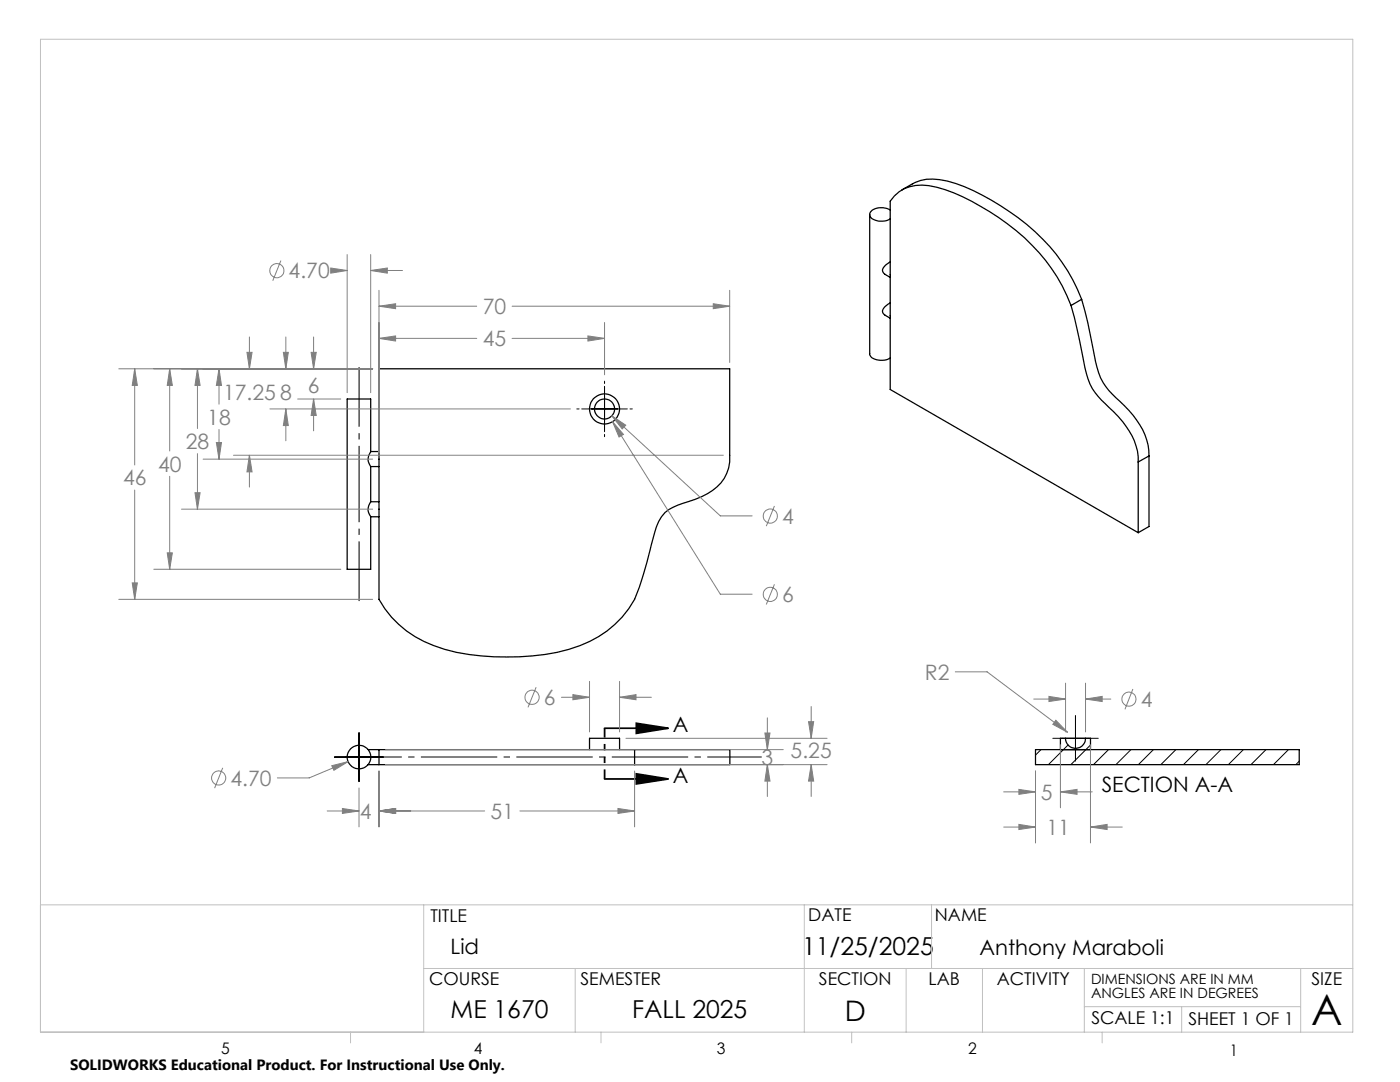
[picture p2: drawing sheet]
<svg xmlns="http://www.w3.org/2000/svg" width="279mm" height="216mm" viewBox="0 0 279 216" stroke-linecap="round" stroke-linejoin="round" font-family="sans-serif">
<g fill="none" stroke="#000" stroke-width=".25">
<path d="M180 37.9a10.2 10.2 0 0 1 6.1-2.2 23.3 23.3 0 0 1 9.9 3.2 43.2 43.2 0 0 1 17.1 15.1l1 1.8 1.8 3.9M173.6 42.8v27.8a2.16 2.16 0 0 0 2.5 1.3l.8-.1 .8-.4M177.7 52.3l-.5 .3a1.79 1.79 0 0 0-1 1.6l.4 .6 1.1 .6M177.7 41.9a3.3 3.3 0 0 0-4 .4 1.11 1.11 0 0 0 .9 1.6 3.6 3.6 0 0 0 3.1-.2M215.9 59.7l1.2 4.7a73.6 73.6 0 0 0 2.5 11 14 14 0 0 0 3.8 4.6 16 16 0 0 1 5.9 9.9v1.1M215.9 59.7l-2.2 1.3M75.6 73.6h70v17.2a7.9 7.9 0 0 1-4.4 7.7 29.5 29.5 0 0 1-5.9 2.3 6.7 6.7 0 0 0-4.7 5.5l-.9 3.5a69 69 0 0 1-3.1 9.8 20.9 20.9 0 0 1-13.1 10 51.3 51.3 0 0 1-24.7 0 20.9 20.9 0 0 1-13.2-10zM177.7 60.4l-.5 .3a1.79 1.79 0 0 0-1 1.7l.4 .5 1.1 .6M213.7 61a37.7 37.7 0 0 0-16.2-18.8 35.3 35.3 0 0 0-12.2-5.2 7.6 7.6 0 0 0-7.6 3.1v37.6l49.5 28.6M213.7 61l1.2 4.7a78.9 78.9 0 0 0 2.6 10.9 17.8 17.8 0 0 0 4.7 5.6 15.3 15.3 0 0 1 5 8.9v1.1M74 93.1a2.32 2.32 0 0 1 0-3v-10.5h-4.7v34h4.7v-10.5M74 93.1v7"/>
<path d="M74 90.1h1.6M74 93.1h1.6M227.2 92.2v14.1M229.3 91l-2.1 1.2M229.3 91v14.1l-2.1 1.2M74 100.1a2.37 2.37 0 0 0 0 3M74 100.1h1.6M74 103.1h1.6M73.4 152.6h2.2M73.5 149.6h2.1M75.6 152.6h51M75.6 149.6h51"/>
<path d="M75.6 149.6v3M117.7 149.6v-2.3h5.9v2.3M126.6 149.6h19.1l-.1 3h-19M126.6 149.6v3M206.7 149.6h52.6v3h-52.6zM212.7 147.3a1.99 1.99 0 0 0 1.9 2 1.99 1.99 0 0 0 2-2M212.7 147.3h3.9M212.7 147.3h-1.1v2.3M216.6 147.3h1v2.3"/>
<circle cx="120.6" cy="81.6" r="2"/>
<circle cx="120.6" cy="81.6" r="2.99"/>
<circle cx="71.6" cy="151.1" r="2.35"/>
</g>
<g fill="none" stroke="#000" stroke-width=".2">
<path d="M120.6 76.1v.4M120.6 77.1v9M115.1 81.6h.5M116.1 81.6h9.1M120.6 86.7v.4M125.7 81.6h.5M66.7 151.1h9.8M71.6 146.2v9.8M207.8 149.6l-1.1 1.1M210.1 147.3h9.1M213.1 148.7l-3.9 3.9M214.6 142.8v9.1"/>
<path d="M217.6 148.7l-3.9 3.9M221.2 149.6l-3 3M225.7 149.6l-3 3M230.2 149.6l-3 3M234.7 149.6l-3 3M239.2 149.6l-3 3M243.7 149.6l-3 3M248.1 149.6l-3 3M252.7 149.6l-3 3M257.1 149.6l-3 3M259.3 151.9l-.7 .7"/>
</g>
<g fill="none" stroke="#808080" stroke-width=".2">
<path d="M56.1 52l-1.7 4M66 53.5l3.3 .5-3.3 .5zM67 54h2.3M69.3 50.8v27.6M74 54l3.3-.5v1zM74 50.8v27.6M74 54h6.3M75.6 57.9v32.4M145.6 57.9v14.4M23.7 73.6h50.7M26.9 73.6l.5 3.3h-1zM26.9 73.6v19.2"/>
<path d="M33.9 73.6l.5 3.3h-1zM33.9 73.6v16.4M39.4 73.6l.5 3.3h-1zM39.4 73.6v11.9M43.7 73.6l.5 3.3h-1zM43.7 73.6v7M49.3 70.3h1l-.5 3.3zM49.8 67.2v6.4M56.6 70.3h.9l-.5 3.3zM57 67.2v6.4M59.4 79.6h8.6M62.1 70.3h1l-.5 3.3z"/>
<path d="M62.6 79.6l.5 3.3h-1zM62.6 67.2v6.4M62.6 79.6v6.4M75.6 67.5l3.4-.5v1.1zM75.6 61.1l3.4-.5v1zM75.6 67.5h19.5M75.6 61.1h19.5M102.2 67.5h18.4M102.2 61.1h43.4M117.3 67l3.3 .5-3.3 .6zM120.6 64.3v10.5M142.3 60.6l3.3 .5-3.3 .5z"/>
<path d="M26.9 97.8v21.8M33.9 95v18.6M38.9 98.3h1l-.5 3.3zM39.4 90.5v11.1M40.5 91.6h33.9M43.2 88.3h1l-.5 3.3zM43.7 85.7v5.9M46.6 90.8h97.8M49.8 90.8l.5 3.4h-1zM49.8 90.8v6.4M53.9 81.6h59.9M57 81.6l.5 3.3h-.9z"/>
<path d="M57 81.6v6.3M122.1 83l2.8 1.8-.7 .8zM122.1 83l21.7 19.9h6.3M122.2 84.1l2.2 2.6-.9 .5zM122.2 84.1l21.6 34.5h6.3M23.7 119.6h50.7M26.4 116.3h1l-.5 3.3zM30.7 113.6h37.3M33.4 110.3h1l-.5 3.3zM36.2 101.6h38.2M154.6 101l-1.7 4M154.6 116.6l-1.7 4"/>
<path d="M107 137.1l-1.6 4M112 139.1h5.7M114.3 138.6l3.4 .5-3.4 .5zM117.7 136v10M123.6 139.1l3.3-.5v1zM123.6 136v10M123.6 139.1h6.4M190.6 134.1h6.4l16 12M206.3 139.5h6.4M209.3 139l3.4 .5-3.4 .5zM212.7 136.3v9.7M216.6 139.5l3.4-.5v1z"/>
<path d="M216.6 136.3v9.7M216.6 139.5h5.1M226.1 137.5l-1.6 4M44.4 153.2l-1.6 4.1M66.2 152.8l3.3-.8-2.9 1.7zM69.5 152l-7.8 3.2h-6.3M71.6 157.2v7.8M75.6 153.8v11.2M76.9 152.6h88.2M76.9 149.6h79.4M124.9 147.3h40.2M126.6 153.8v11.2"/>
<path d="M152.6 146.3h1.1l-.6 3.3zM153.1 152.6l.6 3.3h-1.1zM153.1 143.2v6.4M153.1 152.6v6.3M161.4 144h1l-.5 3.3zM161.9 152.6l.5 3.3h-1zM161.9 141v6.3M161.9 152.6v6.3M200.3 158h6.4M203.3 157.5l3.4 .5-3.4 .5zM206.7 153.8v14.4M210.7 143.7l2.3 2.4-2.9-1.6z"/>
<path d="M211.6 158l3.3-.5v1zM211.6 148.6v12.6M211.6 158h6.4M217.6 148.6v19.6M65.3 161.8h6.3M68.3 161.3l3.3 .5-3.3 .5zM75.6 161.8l3.4-.5v1zM75.6 161.8h21.1M103.8 161.8h22.8M123.3 161.3l3.3 .5-3.3 .5zM200.3 165h6.4M203.3 164.5l3.4 .5-3.4 .5z"/>
<path d="M217.6 165l3.3-.5v1zM217.6 165h6.4"/>
<circle cx="55.2" cy="54" r="1.41"/>
<circle cx="153.7" cy="118.6" r="1.42"/>
<circle cx="153.7" cy="103" r="1.41"/>
<circle cx="106.2" cy="139.1" r="1.41"/>
<circle cx="225.3" cy="139.5" r="1.41"/>
<circle cx="43.6" cy="155.2" r="1.41"/>
</g>
<path d="M120.6 145.3h12.7M120.6 155.4h12.7M127 144.3l6.3 1-6.3 1zM127 154.4l6.3 1-6.3 1z" fill="none" stroke="#000" stroke-width=".35"/>
<path d="M69.3 151.1h82.7" fill="none" stroke="#000" stroke-width=".2" stroke-dasharray="15.2 1.3 1.3 1.3" stroke-dashoffset="4.4" stroke-linecap="butt"/>
<path d="M71.7 119.9v-46.7" fill="none" stroke="#000" stroke-width=".2" stroke-dasharray="15.2 1.3 1.3 1.3" stroke-dashoffset="3.3" stroke-linecap="butt"/>
<path d="M120.7 145.3v10.1" fill="none" stroke="#000" stroke-width=".35" stroke-dasharray="6.3 1.3 1.3 1.3 1.3 1.3" stroke-dashoffset="4.5" stroke-linecap="butt"/>
<g fill="none" stroke="#c0c0c0" stroke-width=".2">
<path d="M8.1 7.8h261.9v198.2h-261.9zM8.1 180.6h261.9M84.6 180.6v25.4M84.6 193.3h185.4M114.8 193.3v12.7M160.5 180.6v25.4M180.8 193.3v12.7M185.9 180.6v12.7M196.1 193.3v12.7M216.4 193.3v12.7M259.6 193.3v12.7M70 206v2.1"/>
<path d="M119.9 206v2.1M170 206v2.1M216.4 200.9h43.2M220 206v2.1M235.8 200.9v5.1"/>
</g>
<path d="M127 144.3l6.3 1-6.3 1zM127 154.4l6.3 1-6.3 1z" fill="#000"/>
<path d="M75.6 161.8l3.4-.5v1zM68.3 161.3l3.3 .5-3.3 .5zM75.6 161.8l3.4-.5v1zM123.3 161.3l3.3 .5-3.3 .5zM153.1 152.6l.6 3.3h-1.1zM152.6 146.3h1.1l-.6 3.3zM161.9 152.6l.5 3.3h-1zM161.4 144h1l-.5 3.3zM66.2 152.8l.4 .9 2.9-1.7zM114.3 138.6l3.4 .5-3.4 .5zM123.6 139.1l3.3-.5v1zM75.6 67.5l3.4-.5v1.1zM117.3 67l3.3 .5-3.3 .6zM75.6 61.1l3.4-.5v1zM142.3 60.6l3.3 .5-3.3 .5zM62.1 70.3h1l-.5 3.3zM62.6 79.6l.5 3.3h-1zM49.3 70.3h1l-.5 3.3zM49.8 90.8l.5 3.4h-1zM43.7 73.6l.5 3.3h-1zM43.2 88.3h1l-.5 3.3zM39.4 73.6l.5 3.3h-1zM38.9 98.3h1l-.5 3.3zM33.9 73.6l.5 3.3h-1zM33.4 110.3h1l-.5 3.3zM26.9 73.6l.5 3.3h-1zM26.4 116.3h1l-.5 3.3zM56.6 70.3h.9l-.5 3.3zM57 81.6l.5 3.3h-.9zM122.1 83l2.1 2.6 .7-.8zM74 54l3.3-.5v1zM66 53.5l3.3 .5-3.3 .5zM122.2 84.1l1.3 3.1 .9-.5zM203.3 157.5l3.4 .5-3.4 .5zM211.6 158l3.3-.5v1zM203.3 164.5l3.4 .5-3.4 .5zM217.6 165l3.3-.5v1zM216.6 139.5l3.4-.5v1zM209.3 139l3.4 .5-3.4 .5zM210.7 143.7l-.6 .8 2.9 1.6z" fill="#808080"/>
<text font-size="8.5" x="261.7" y="204.6">A</text>
<text font-size="5.6" x="168.6" y="203.7">D</text>
<g font-size="4.9">
<text x="160.1" y="190.5">11/25/2025</text>
<text x="89.9" y="203.2">ME 1670</text>
<text x="126.2" y="203.1">FALL 2025</text>
</g>
<g font-size="4.2" fill="#808080">
<text x="57.6" y="55.5">4.70</text>
<text x="96.3" y="62.7">70</text>
<text x="96.3" y="69.1">45</text>
<text x="44.5" y="79.8">17.25 8</text>
<text x="61.4" y="78.3">6</text>
<text x="37.1" y="89.6">28</text>
<text x="41.4" y="84.7">18</text>
<text x="31.5" y="94.1">40</text>
<text x="24.6" y="96.9">46</text>
<text x="156.1" y="104.5">4</text>
<text x="156.1" y="120.1">6</text>
<text x="184.6" y="135.7">R2</text>
<text x="108.5" y="140.7">6</text>
<text x="227.7" y="141">4</text>
<text x="152" y="152.7">3</text>
<text x="157.8" y="151.2">5.25</text>
<text x="46" y="156.8">4.70</text>
<text x="207.7" y="159.6">5</text>
<text x="71.8" y="163.4">4</text>
<text x="97.9" y="163.4">51</text>
<text x="208.9" y="166.6">11</text>
</g>
<g font-size="4.2">
<text x="134.3" y="146">A</text>
<text x="134.3" y="156.1">A</text>
<text x="219.9" y="158">SECTION A-A</text>
<text x="89.9" y="190.4">Lid</text>
<text x="195.5" y="190.5">Anthony Maraboli</text>
</g>
<g font-size="3.5">
<text x="85.9" y="183.9">TITLE</text>
<text x="161.3" y="183.8">DATE</text>
<text x="186.6" y="183.8">NAME</text>
<text x="85.6" y="196.5">COURSE</text>
<text x="115.9" y="196.5">SEMESTER</text>
<text x="163.4" y="196.5">SECTION</text>
<text x="185.3" y="196.5">LAB</text>
<text x="198.9" y="196.5">ACTIVITY</text>
<text x="261.7" y="196.5">SIZE</text>
<text x="217.8" y="204.4">SCALE 1:1</text>
<text x="237.2" y="204.4">SHEET 1 OF 1</text>
</g>
<g font-size="3.2">
<text x="44.2" y="210.4">5</text>
<text x="94.6" y="210.3">4</text>
<text x="143.1" y="210.4">3</text>
<text x="193.2" y="210.3">2</text>
<text x="245.4" y="210.6">1</text>
</g>
<text font-size="3" x="14" y="213.5">SOLIDWORKS Educational Product. For Instructional Use Only.</text>
<g font-size="2.8">
<text x="217.7" y="196.4">DIMENSIONS ARE IN MM</text>
<text x="217.7" y="199.2">ANGLES ARE IN DEGREES</text>
</g>
</svg>
